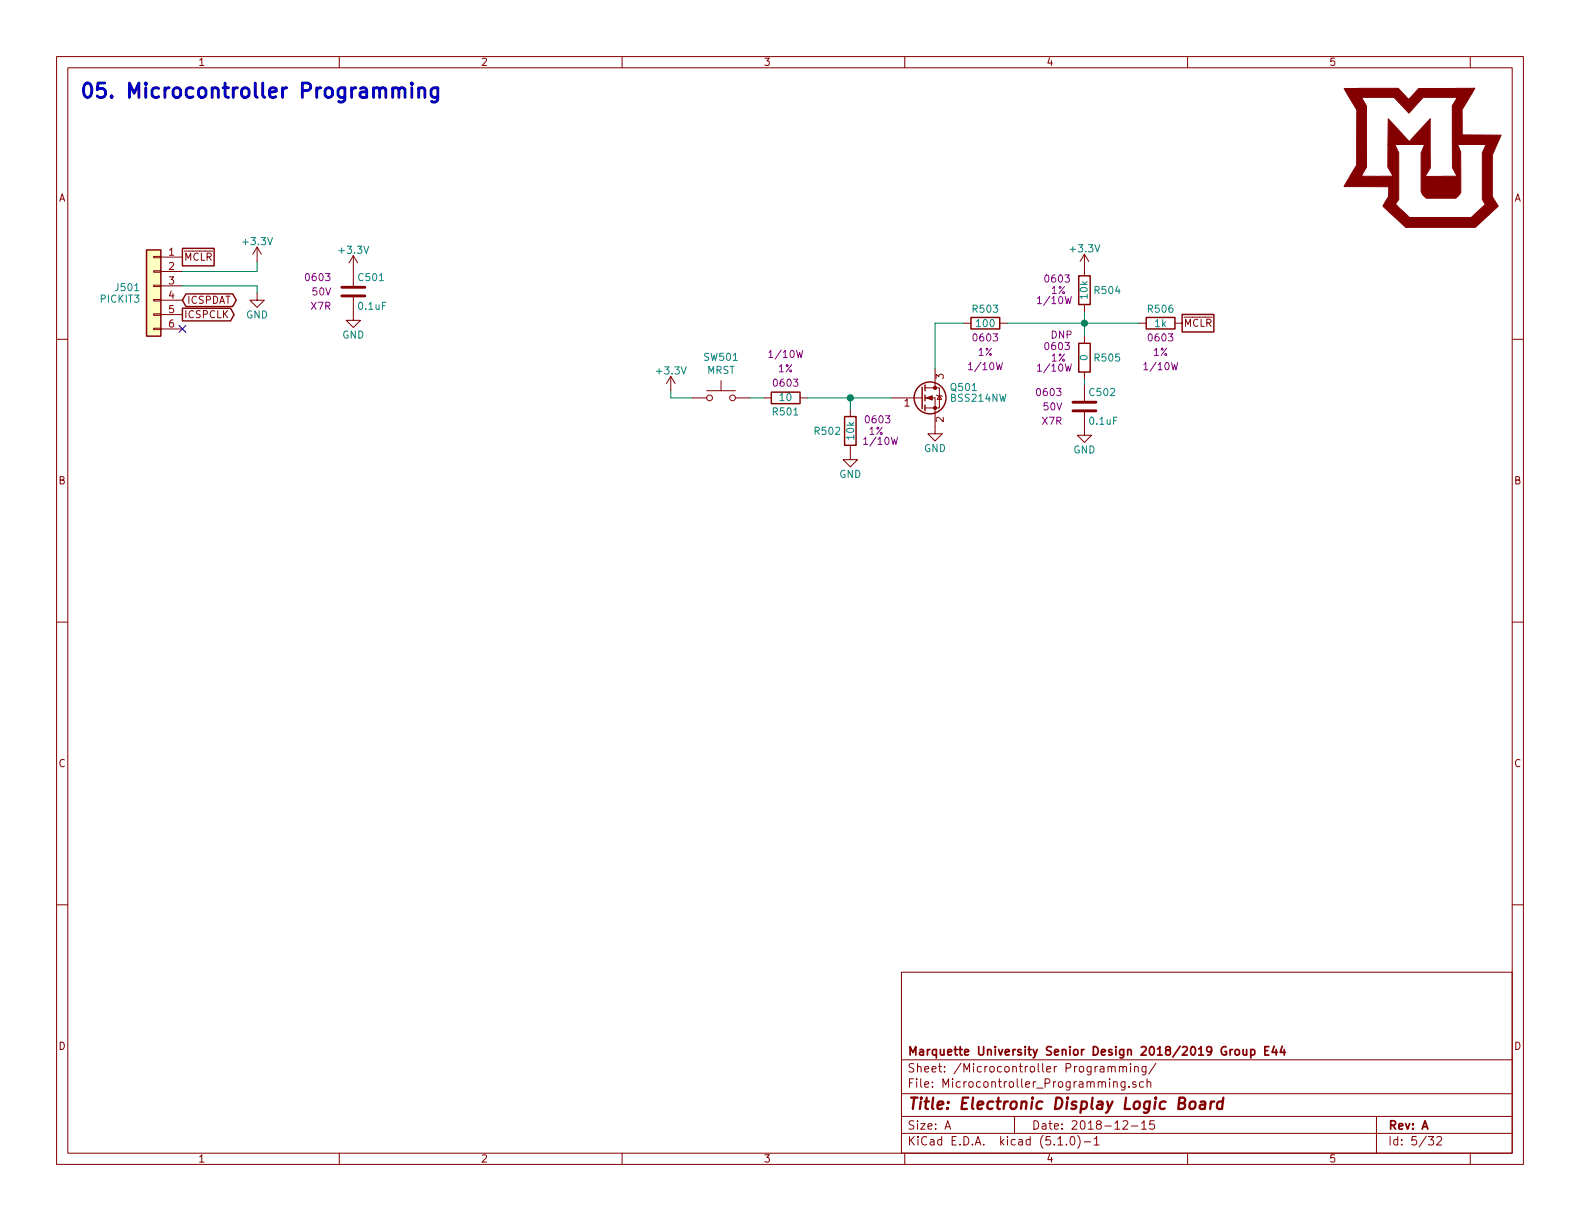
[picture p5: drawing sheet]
<svg xmlns="http://www.w3.org/2000/svg" width="279mm" height="216mm" viewBox="0 0 279 216" stroke-linecap="round" stroke-linejoin="round" font-family="sans-serif">
<g fill="none" stroke="#840000" stroke-width=".18">
<path d="M10 10h259.4v195.9h-259.4zM12 12h255.4v191.9h-255.4zM60 10v2M110 10v2M160 10v2M210 10v2M260 10v2M10 60h2M27.2 58h1.2v.3h-1.2zM27.2 55.5h1.2v.3h-1.2zM27.2 53h1.2v.2h-1.2zM27.2 50.4h1.2v.3h-1.2z"/>
<path d="M27.2 47.9h1.2v.2h-1.2zM27.2 45.3h1.2v.3h-1.2zM28.4 45.5h3.9M28.4 48h3.9M28.4 50.5h3.9M28.4 53.1h3.9M28.4 55.6h3.9M28.4 58.2h3.9M45.5 51.8v1.3h-1.3l1.3 1.3 1.2-1.3h-1.2M45.5 43.7l.7 1.3M45.5 43.7v2.5M45.5 43.7l-.8 1.3"/>
<path d="M62.5 52.6v4h1.3l-1.3 1.3-1.3-1.3h1.3M62.5 45.2v5.3M62.5 45.2l-.8 1.3M62.5 45.2l.7 1.3M170.4 57.2h1.3M176.8 57.2h1.3M191.8 45v3.8M191.8 53.8v1.3M191.8 59.4v1.3M191.8 45l-.8 1.2M191.8 45l.7 1.2M201.4 57.2h1.3"/>
<path d="M207.8 57.2h1.2M267.4 60h2M118.6 66.5l-.7 1.3M118.6 66.5v2.6M118.6 66.5l.8 1.3M122.4 70.4h2.6M125 69.1h5M127.5 67.3v1.8M130 70.4h2.6M135.1 70.4h1.3M141.5 70.4h1.2M150.4 78.7v2.6h1.2l-1.2 1.3-1.3-1.3h1.3"/>
<path d="M150.4 72.4v1.3M157.7 70.4h5.4M163.6 70.4h1.8v6.3h1.2l-1.2 1.3-1.3-1.3h1.3M163.6 68.6h1.8M165.4 68.6h.7v3.5h-2.5M165.4 65.3v3.3M165.6 69.9l.1 .1h.8l.1 .1M166.1 70l.4 .6h-.8zM191.8 72.9v4.1h1.2l-1.2 1.2-1.3-1.2h1.3M191.8 65.8v1.3M191.8 68.1v2.8M10 110h2"/>
<path d="M267.4 110h2M10 160h2M267.4 160h2M159.4 171.9h108v32h-108zM159.4 197.4h108M159.4 193.4h108M159.4 187.4h108M167.1 199.7l.5-1.5 .5 1.5M167.2 199.2h.8M179.4 197.4v3M195.9 188.7l.2-.1h.4l.1 1M195.9 188.6v1"/>
<path d="M196.6 188.8a.34 .34 0 0 1 .3-.2 .34 .34 0 0 1 .3 .2v.8M196.9 191.4l.3-.1h.3l.1 1M196.9 191.3v1M197.9 188.7l.1-.1a.37 .37 0 0 1 .6 .2v.8M197.9 188.6v1M198.6 198.3l.2-.1h.4l.2 .4-.9 1.1h.9M198.6 188.8l.2-.2h.3l.1 1M198.9 191.3v1.2l-.2 .3-.4-.1M198.9 191.3h-.4l-.3 .2 .1 .7h.6M199.6 192.1v.2M199.9 188.1v.1M199.9 188.6v1"/>
<path d="M200.1 199.1h1.1M200.6 188.7l.1-.1a.37 .37 0 0 1 .6 .2v.8M200.6 188.6v1M200.9 191.3a.37 .37 0 0 0-.6 .2l.1 .2 .5 .1v.2l-.2 .3-.4-.1M201.9 198.6l.4-.4v1.5M201.9 199.7h.8M202.2 191.3h-.4l-.3 .2 .1 .6 .2 .2 .4-.1M202.6 188.6v1.2l-.2 .3-.4-.1M202.6 188.6h-.4l-.3 .2 .2 .7h.5M202.8 191.4l.1-.1a.37 .37 0 0 1 .6 .2v.8M202.8 190.8v1.5M204.1 198.2h-.7l-.1 .7 .2-.1h.5l.2 .2-.1 .5-.2 .2-.6-.2"/>
<path d="M204.4 188l-1.3 1.9M243.4 197.4v6.5M60 203.9v2M110 203.9v2M159.4 200.4h108M160 203.9v2M187.1 202.5h.8M188.6 202.3v.2M189.4 201.1l.3-.1a.94 .94 0 0 1 0 1.5 .82 .82 0 0 1-.3-1.4zM190.6 200.8a1.71 1.71 0 0 1 0 2.2M191.7 201.9h1.2M193.5 201.4l.4-.4v1.5"/>
<path d="M193.5 202.5h.9M210 203.9v2M252.6 201h.9l-.5 .5 .4 .2v.6l-.2 .2-.6-.2M254.1 201.1l.2-.1h.4l.2 .4-.9 1.1h.9M260 203.9v2"/>
<circle cx="125.5" cy="70.4" r=".51"/>
<circle cx="129.5" cy="70.4" r=".51"/>
</g>
<path d="M210.5 194.9a.53 .53 0 0 1 .5-.2 .53 .53 0 0 1 .4 .4v.6a.54 .54 0 0 1-.6 .4 .54 .54 0 0 1-.5-.4zM212.3 194.8h.8l-.1 1.3M213.1 195.2l-.7 .1a.4 .4 0 0 0-.3 .4 .4 .4 0 0 0 .3 .4l.6-.1M214.1 194.8l-.1 1.3M214.7 194.8a.55 .55 0 0 0-.6 .3M216.2 194.8a.68 .68 0 0 0-1 .3v.8l.3 .2 .6-.1M216.3 194.1l-.2 2" fill="none" stroke="#840000" stroke-width=".41"/>
<path d="M218 185.6l-.5 .3M218.5 185.7l.2-.1 .4 .1v.7l-.2 .2-.4-.2zM219.8 185.6v.8a.37 .37 0 0 0 .6 0M220.4 185.6v1M221.2 185.6h.4l.3 .3-.1 .5-.2 .2-.4-.1M221.2 185.6v1.5M223.7 185.8h.5M224.4 185.1h-.7v1.5h.7M225.3 185l-.4 1.1h1M225.7 185.6v1M226.7 185l-.3 1.1h.9M227.1 185.6v1" fill="none" stroke="#840000" stroke-width=".3"/>
<path d="M25.9 44.2h2.5v15.2h-2.5z" fill="#ffffc2" stroke="#ffffc2" stroke-width=".18"/>
<g fill="none" stroke="#840000" stroke-width=".25">
<path d="M25.9 44.2h2.5v15.2h-2.5zM32.3 43.9h5.6v3.1h-5.6zM32.3 54.5h8.5l.6 1.1-.6 1.1h-8.5zM32.9 52h8.2l.7 1.1-.7 1.1h-8.2l-.6-1.1zM171.7 56.1h5.1v2.1h-5.1zM190.8 48.8h2v5h-2zM202.7 56.1h5.1v2.1h-5.1zM209 55.6h5.7v3.1h-5.7zM136.4 69.3h5.1v2.1h-5.1zM149.4 73.7h2v5h-2zM163.1 68.5v3.8M163.6 68.1v1"/>
<path d="M163.6 69.9v1M163.6 71.6v1M190.8 60.7h2v5.1h-2z"/>
<circle cx="164.5" cy="70.4" r="2.82"/>
</g>
<path d="M32.3 50.5h13.2v1.3M45.5 46.2v1.8h-13.2M170.4 57.2h-5v8.1M178.1 57.2h23.3M191.8 55.1v4.3M118.6 69.1v1.3h3.8M132.6 70.4h2.5M142.7 70.4h15M150.4 70.4v2M191.8 67.1v1" fill="none" stroke="#008400" stroke-width=".18"/>
<path d="M31.6 57.6l1.3 1.2M32.9 57.6l-1.3 1.2" fill="none" stroke="#000084" stroke-width=".18"/>
<path d="M60.5 52.3h4M60.5 50.8h4M189.7 72.6h4.1M189.7 71.1h4.1" fill="none" stroke="#840000" stroke-width=".51"/>
<g fill="#008400" stroke="#008400" stroke-width=".25">
<circle cx="191.8" cy="57.2" r=".51"/>
<circle cx="150.4" cy="70.4" r=".51"/>
</g>
<g fill="#840000" stroke="#840000" stroke-width=".18">
<path d="M163.8 70.4l1-.4v.7z"/>
<path d="M237.7 15.6h9.6l1.8 2 1.8-2h9.9l-2.3 3.8 .1 4.5h6.9l-1.6 3.5v7.4l1 1.6-4 3.8h-12.3l-4-3.8 .9-1.6 .1-1.8h-7.9l1.1-1.9h7.5l-.9-1.6v-3.9h1.3l.6 1.4v8.3l-.5 .8 2.5 2.4h10.9l2.5-2.4-.6-.8v-8.3l.7-1.4h-5l.5 1.3v7.1l-.9 1.1h-5.2l-.7-.7-.2-.5v-6.9l.6-1.4h-6.5l.1-4.6 3.7 4 3.7-4v8.7l-.9 1.5 5.7-.1-.9-1.4v-11l.9-1.5h-6l-2.6 2.8-2.6-2.8h-5.7l.8 1.5 .1 10.8-1 1.6h-1.9l1.1-1.9v-9.8z"/>
<circle cx="165.4" cy="72.1" r=".28"/>
<circle cx="165.4" cy="68.6" r=".28"/>
</g>
<path d="M70.5 15.9l.2-.3a.6 .6 0 0 1 .9 .3v1.3M72.8 14.7l-.1 .1 .1 .1 .1-.1-.1-.1v.2M72.8 15.5v1.7M74 15.8a.63 .63 0 0 1 1.1 .1v1.3M74 15.5v1.7M77.4 15.5v2.1a.68 .68 0 0 1-1.1 .3M77.4 15.6l-.7-.1-.4 .3-.1 .2v.7l.3 .4 .2 .1 .7-.1" fill="none" stroke="#0000c2" stroke-width=".51"/>
<text font-size="3.5" fill="#0000c2" x="14" y="17.3">05. Microcontroller Programming</text>
<text font-size="2.8" fill="#840000" x="160.4" y="196.2">Title: Electronic Display Logic Board</text>
<g font-size="2.1" fill="#840000">
<text x="160.4" y="189.6">Sheet: /Microcontroller Programming/</text>
<text x="160.4" y="186.6">Marquette University Senior Design 2018/2019 Group E44</text>
<text x="160.4" y="192.3">File: Microcontroller_Programming.sch</text>
<text x="160.4" y="202.5">KiCad E.D.A. kicad (5.1.0)-1</text>
<text x="160.4" y="199.7">Size: A</text>
<text x="182.4" y="199.7">Date: 2018-12-15</text>
<text x="245.4" y="199.7">Rev: A</text>
<text x="245.4" y="202.5">Id: 5/32</text>
</g>
<g font-size="1.8" fill="#840000">
<text x="35" y="11.6">1</text>
<text x="85" y="11.6">2</text>
<text x="135" y="11.6">3</text>
<text x="185" y="11.6">4</text>
<text x="235" y="11.6">5</text>
<text x="10.4" y="35.6">A</text>
<text x="267.8" y="35.6">A</text>
<text x="29.9" y="45.2">1</text>
<text x="29.9" y="47.8">2</text>
<text x="32.5" y="46.1">MCLR</text>
<text x="29.9" y="50.3">3</text>
<text x="29.9" y="52.8">4</text>
<text x="33" y="53.7">ICSPDAT</text>
<text x="29.9" y="55.4">5</text>
<text x="29.9" y="57.9">6</text>
<text x="32.5" y="56.3">ICSPCLK</text>
<text x="209.3" y="57.8">MCLR</text>
<text x="159.9" y="71.9">1</text>
<text x="166.9" y="67" transform="rotate(-90 166.9 67)">3</text>
<text x="166.9" y="74.7" transform="rotate(-90 166.9 74.7)">2</text>
<text x="10.4" y="85.6">B</text>
<text x="267.8" y="85.6">B</text>
<text x="10.4" y="135.6">C</text>
<text x="267.8" y="135.6">C</text>
<text x="10.4" y="185.6">D</text>
<text x="267.8" y="185.6">D</text>
<text x="35" y="205.5">1</text>
<text x="85" y="205.5">2</text>
<text x="135" y="205.5">3</text>
<text x="185" y="205.5">4</text>
<text x="235" y="205.5">5</text>
</g>
<g font-size="1.8" fill="#008484">
<text x="43.1" y="43.4">+3.3V</text>
<text x="60.1" y="44.9">+3.3V</text>
<text x="189.4" y="44.6">+3.3V</text>
<text x="17.8" y="53.5">PICKIT3</text>
<text x="20.5" y="51.5">J501</text>
<text x="63.5" y="49.7">C501</text>
<text x="192.3" y="52.8" transform="rotate(-90 192.3 52.8)">10k</text>
<text x="193.7" y="52">R504</text>
<text x="43.5" y="56.3">GND</text>
<text x="60.5" y="59.9">GND</text>
<text x="63.5" y="54.8">0.1uF</text>
<text x="172.1" y="55.3">R503</text>
<text x="172.8" y="57.8">100</text>
<text x="203.1" y="55.3">R506</text>
<text x="204.3" y="57.8">1k</text>
<text x="124.6" y="63.8">SW501</text>
<text x="192.3" y="63.7" transform="rotate(-90 192.3 63.7)">0</text>
<text x="193.7" y="63.9">R505</text>
<text x="116.3" y="66.2">+3.3V</text>
<text x="125" y="66.1">MRST</text>
<text x="137.9" y="70.9">10</text>
<text x="168.3" y="69.1">Q501</text>
<text x="168.3" y="71">BSS214NW</text>
<text x="192.8" y="70">C502</text>
<text x="136.8" y="73.5">R501</text>
<text x="144.2" y="76.9">R502</text>
<text x="151.1" y="77.7" transform="rotate(-90 151.1 77.7)">10k</text>
<text x="192.8" y="75.1">0.1uF</text>
<text x="163.4" y="79.9">GND</text>
<text x="189.8" y="80.2">GND</text>
<text x="148.4" y="84.5">GND</text>
</g>
<g font-size="1.8" fill="#840084">
<text x="54.2" y="49.7">0603</text>
<text x="55.3" y="52.2">50V</text>
<text x="183.9" y="53.8">1/10W</text>
<text x="185" y="50">0603</text>
<text x="185.9" y="52">1%</text>
<text x="55" y="54.8">X7R</text>
<text x="185.9" y="59.9">DNP</text>
<text x="136.4" y="63.3">1/10W</text>
<text x="137.6" y="65.8">1%</text>
<text x="171.7" y="65.5">1/10W</text>
<text x="172.3" y="60.4">0603</text>
<text x="173" y="62.9">1%</text>
<text x="183.9" y="65.7">1/10W</text>
<text x="185" y="61.9">0603</text>
<text x="185.9" y="63.9">1%</text>
<text x="202.7" y="65.5">1/10W</text>
<text x="203.3" y="60.4">0603</text>
<text x="204" y="62.9">1%</text>
<text x="137" y="68.4">0603</text>
<text x="183.5" y="70">0603</text>
<text x="153.2" y="74.9">0603</text>
<text x="153.7" y="76.9">1%</text>
<text x="184.3" y="75.1">X7R</text>
<text x="184.6" y="72.6">50V</text>
<text x="153.2" y="78.7">1/10W</text>
</g>
</svg>
